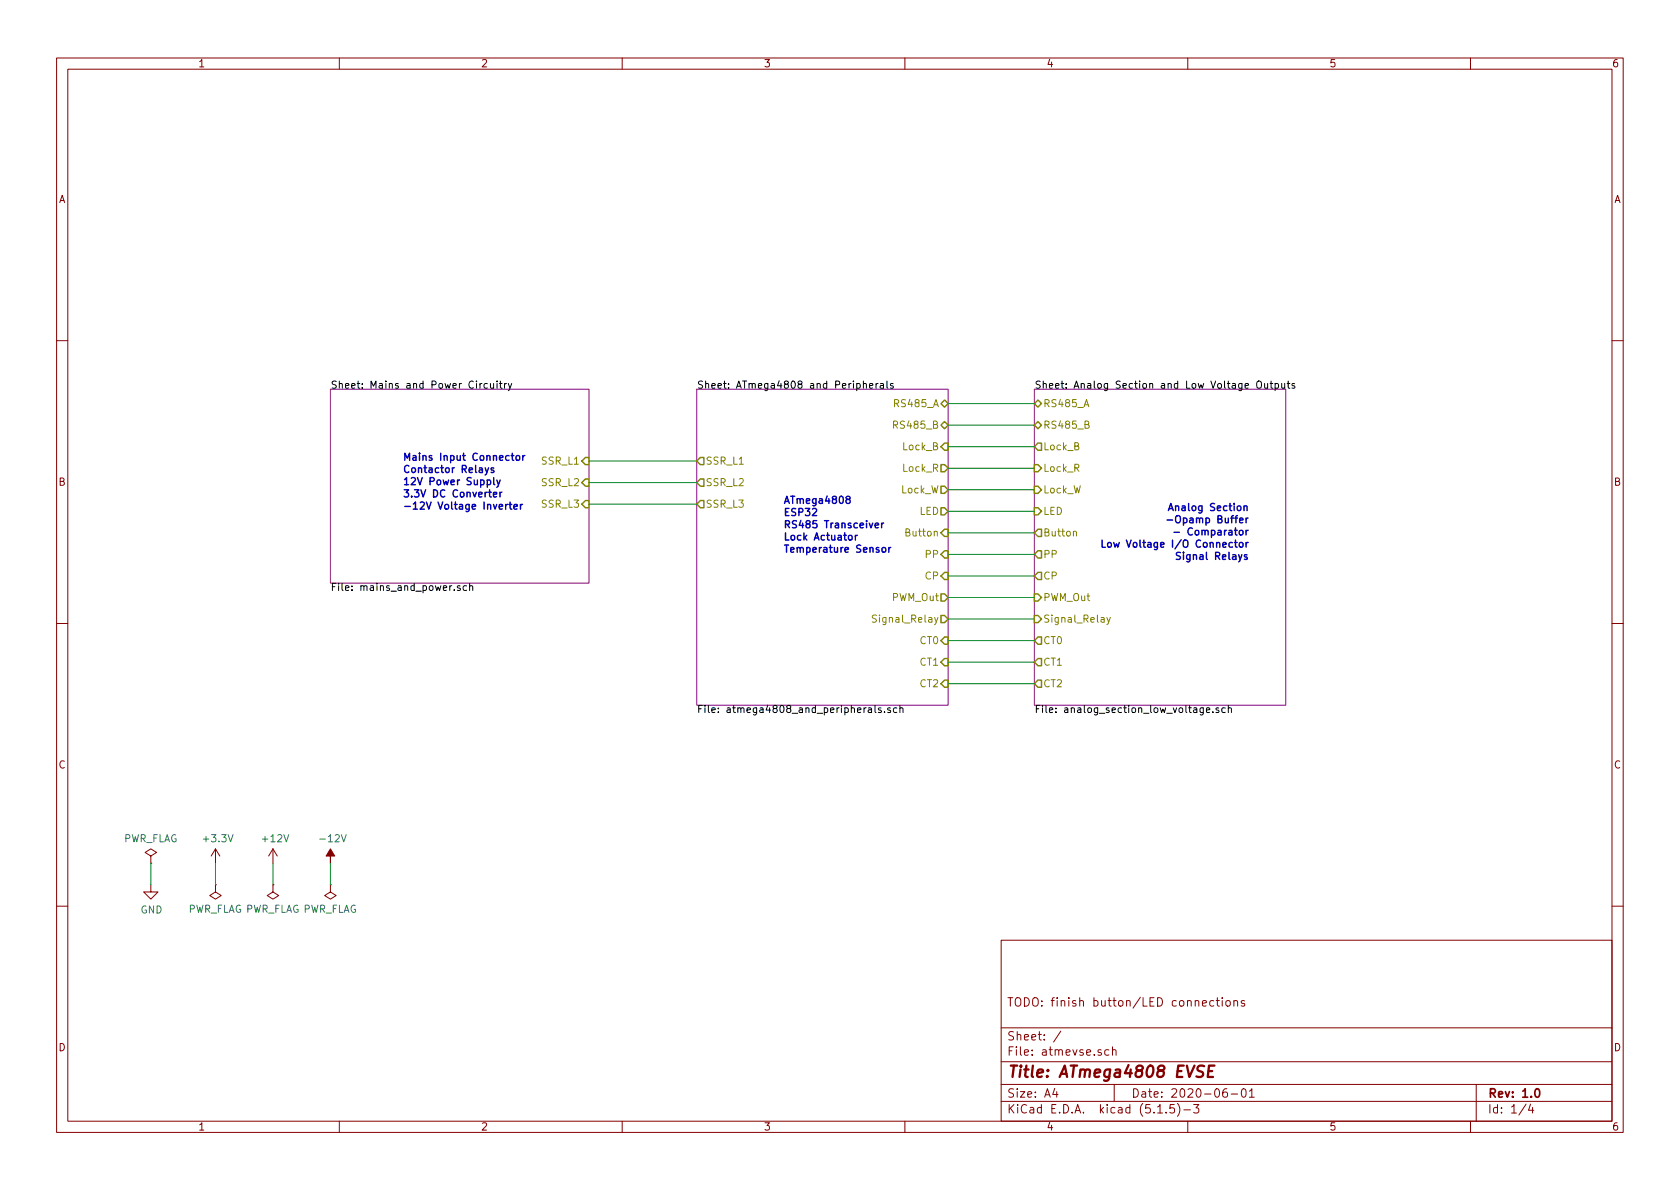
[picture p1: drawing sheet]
EESchema Schematic File Version 4
EELAYER 30 0
EELAYER END
$Descr A4 11693 8268
encoding utf-8
Sheet 1 4
Title "ATmega4808 EVSE"
Date "2020-06-01"
Rev "1.0"
Comp ""
Comment1 "TODO: finish button/LED connections"
Comment2 ""
Comment3 ""
Comment4 ""
$EndDescr
$Sheet
S 2300 2700 1800 1350
U 5E98FA8A
F0 "Mains and Power Circuitry" 50
F1 "mains_and_power.sch" 50
F2 "SSR_L1" I R 4100 3200 50 
F3 "SSR_L2" I R 4100 3350 50 
F4 "SSR_L3" I R 4100 3500 50 
$EndSheet
Text Notes 2800 3550 0    50   ~ 10
Mains Input Connector \nContactor Relays\n12V Power Supply\n3.3V DC Converter\n-12V Voltage Inverter
$Sheet
S 4850 2700 1750 2200
U 5E9B0066
F0 "ATmega4808 and Peripherals" 50
F1 "atmega4808_and_peripherals.sch" 50
F2 "SSR_L3" O L 4850 3500 50 
F3 "SSR_L2" O L 4850 3350 50 
F4 "SSR_L1" O L 4850 3200 50 
F5 "RS485_A" B R 6600 2800 50 
F6 "RS485_B" B R 6600 2950 50 
F7 "Lock_W" O R 6600 3400 50 
F8 "Lock_R" O R 6600 3250 50 
F9 "Lock_B" I R 6600 3100 50 
F10 "LED" O R 6600 3550 50 
F11 "CT0" I R 6600 4450 50 
F12 "CT1" I R 6600 4600 50 
F13 "CT2" I R 6600 4750 50 
F14 "Button" I R 6600 3700 50 
F15 "PP" I R 6600 3850 50 
F16 "CP" I R 6600 4000 50 
F17 "PWM_Out" O R 6600 4150 50 
F18 "Signal_Relay" O R 6600 4300 50 
$EndSheet
Text Notes 5450 3850 0    50   ~ 10
ATmega4808\nESP32\nRS485 Transceiver\nLock Actuator\nTemperature Sensor
$Sheet
S 7200 2700 1750 2200
U 5E903BF9
F0 "Analog Section and Low Voltage Outputs" 50
F1 "analog_section_low_voltage.sch" 50
F2 "PWM_Out" I L 7200 4150 50 
F3 "CP" O L 7200 4000 50 
F4 "LED" I L 7200 3550 50 
F5 "RS485_A" B L 7200 2800 50 
F6 "RS485_B" B L 7200 2950 50 
F7 "Lock_B" O L 7200 3100 50 
F8 "Lock_R" I L 7200 3250 50 
F9 "Lock_W" I L 7200 3400 50 
F10 "PP" O L 7200 3850 50 
F11 "Button" O L 7200 3700 50 
F12 "CT0" O L 7200 4450 50 
F13 "CT1" O L 7200 4600 50 
F14 "CT2" O L 7200 4750 50 
F15 "Signal_Relay" I L 7200 4300 50 
$EndSheet
Wire Wire Line
	6600 2800 7200 2800
Wire Wire Line
	7200 2950 6600 2950
Wire Wire Line
	6600 3100 7200 3100
Wire Wire Line
	7200 3250 6600 3250
Wire Wire Line
	6600 3400 7200 3400
Wire Wire Line
	6600 3550 7200 3550
Wire Wire Line
	6600 3850 7200 3850
Wire Wire Line
	6600 4000 7200 4000
Wire Wire Line
	6600 4150 7200 4150
Wire Wire Line
	7200 4300 6600 4300
Wire Wire Line
	6600 3700 7200 3700
Text Notes 8700 3900 2    50   ~ 10
Analog Section\n-Opamp Buffer\n- Comparator\nLow Voltage I/O Connector\nSignal Relays
Wire Wire Line
	4850 3200 4100 3200
Wire Wire Line
	4850 3350 4100 3350
Wire Wire Line
	4850 3500 4100 3500
Wire Wire Line
	6600 4450 7200 4450
Wire Wire Line
	6600 4600 7200 4600
Wire Wire Line
	6600 4750 7200 4750
$Comp
L power:+3.3V #PWR0110
U 1 1
P 1500 6000
F 0 "#PWR0110" H 1500 5850 50  0001 C CNN
F 1 "+3.3V" H 1515 6173 50  0000 C CNN
F 2 "" H 1500 6000 50  0001 C CNN
F 3 "" H 1500 6000 50  0001 C CNN
	1    1500 6000
	1    0    0    -1  
$EndComp
$Comp
L power:GND #PWR0111
U 1 1
P 1050 6150
F 0 "#PWR0111" H 1050 5900 50  0001 C CNN
F 1 "GND" H 1055 5977 50  0000 C CNN
F 2 "" H 1050 6150 50  0001 C CNN
F 3 "" H 1050 6150 50  0001 C CNN
	1    1050 6150
	1    0    0    -1  
$EndComp
$Comp
L power:+12V #PWR0112
U 1 1
P 1900 6000
F 0 "#PWR0112" H 1900 5850 50  0001 C CNN
F 1 "+12V" H 1915 6173 50  0000 C CNN
F 2 "" H 1900 6000 50  0001 C CNN
F 3 "" H 1900 6000 50  0001 C CNN
	1    1900 6000
	1    0    0    -1  
$EndComp
$Comp
L power:-12V #PWR0113
U 1 1
P 2300 6000
F 0 "#PWR0113" H 2300 6100 50  0001 C CNN
F 1 "-12V" H 2315 6173 50  0000 C CNN
F 2 "" H 2300 6000 50  0001 C CNN
F 3 "" H 2300 6000 50  0001 C CNN
	1    2300 6000
	1    0    0    -1  
$EndComp
$Comp
L power:PWR_FLAG #FLG0101
U 1 1
P 1500 6150
F 0 "#FLG0101" H 1500 6225 50  0001 C CNN
F 1 "PWR_FLAG" H 1500 6323 50  0000 C CNN
F 2 "" H 1500 6150 50  0001 C CNN
F 3 "~" H 1500 6150 50  0001 C CNN
	1    1500 6150
	-1   0    0    1   
$EndComp
$Comp
L power:PWR_FLAG #FLG0102
U 1 1
P 2300 6150
F 0 "#FLG0102" H 2300 6225 50  0001 C CNN
F 1 "PWR_FLAG" H 2300 6323 50  0000 C CNN
F 2 "" H 2300 6150 50  0001 C CNN
F 3 "~" H 2300 6150 50  0001 C CNN
	1    2300 6150
	-1   0    0    1   
$EndComp
$Comp
L power:PWR_FLAG #FLG0103
U 1 1
P 1900 6150
F 0 "#FLG0103" H 1900 6225 50  0001 C CNN
F 1 "PWR_FLAG" H 1900 6323 50  0000 C CNN
F 2 "" H 1900 6150 50  0001 C CNN
F 3 "~" H 1900 6150 50  0001 C CNN
	1    1900 6150
	-1   0    0    1   
$EndComp
$Comp
L power:PWR_FLAG #FLG0104
U 1 1
P 1050 6000
F 0 "#FLG0104" H 1050 6075 50  0001 C CNN
F 1 "PWR_FLAG" H 1050 6173 50  0000 C CNN
F 2 "" H 1050 6000 50  0001 C CNN
F 3 "~" H 1050 6000 50  0001 C CNN
	1    1050 6000
	1    0    0    -1  
$EndComp
Wire Wire Line
	1050 6000 1050 6150
Wire Wire Line
	1500 6000 1500 6150
Wire Wire Line
	1900 6000 1900 6150
Wire Wire Line
	2300 6000 2300 6150
$EndSCHEMATC
